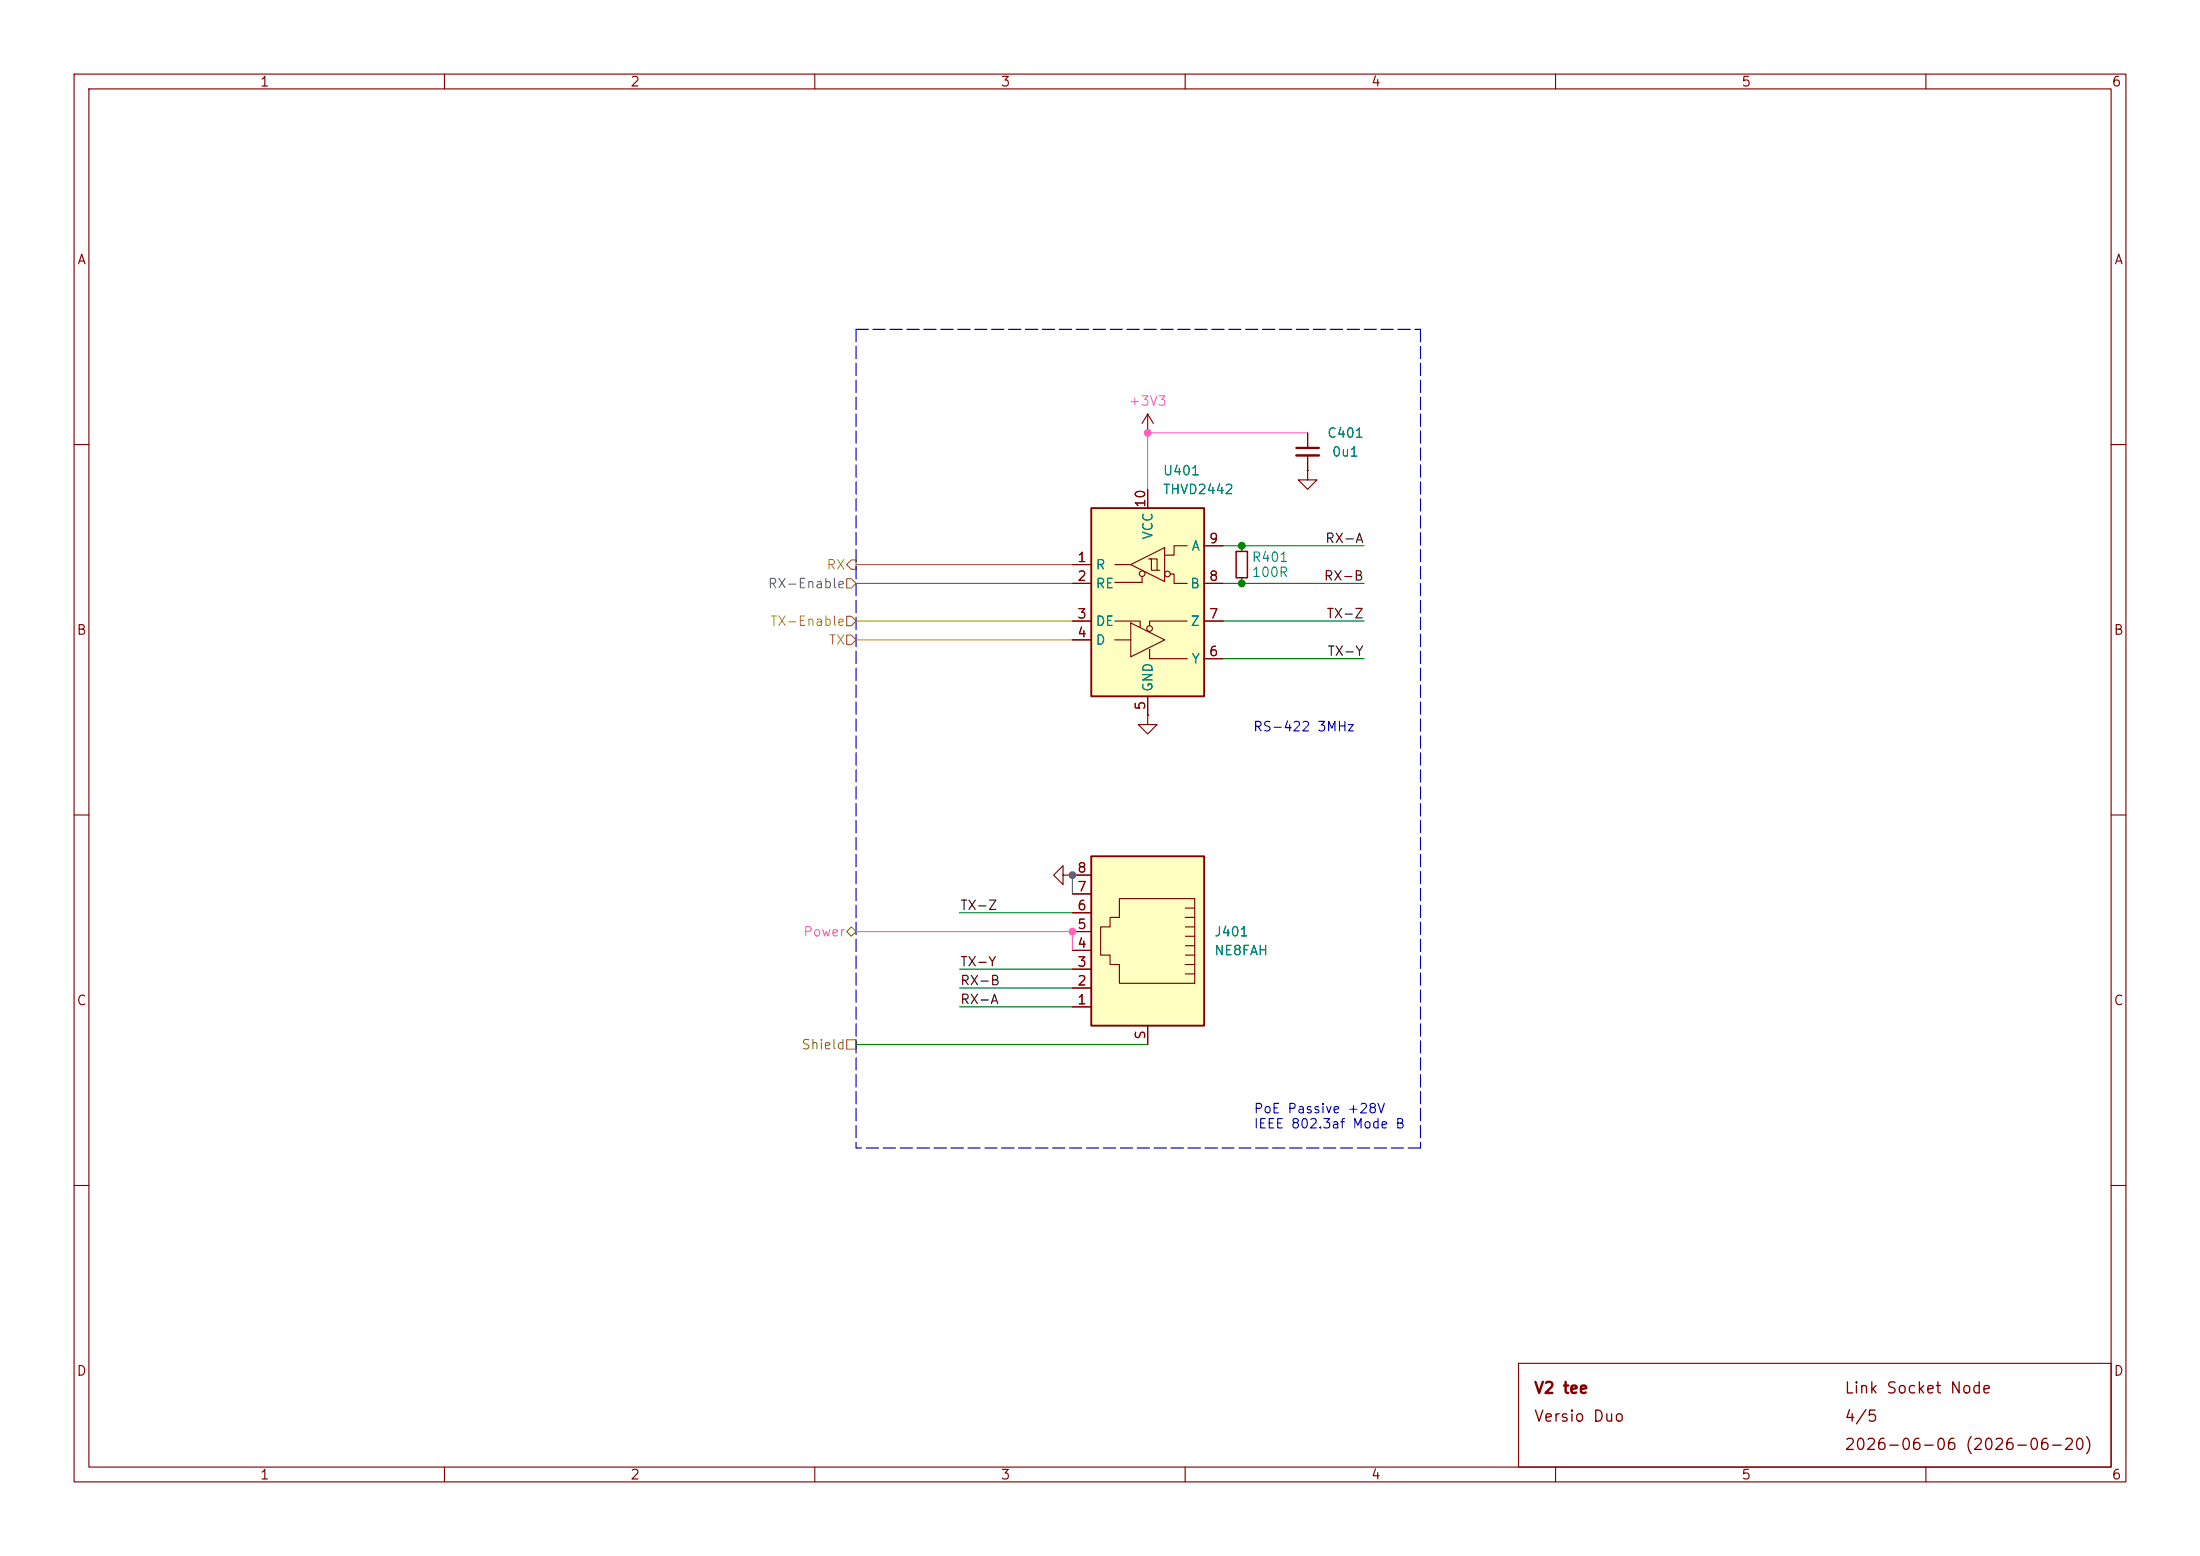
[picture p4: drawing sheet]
<svg xmlns="http://www.w3.org/2000/svg" width="297mm" height="210mm" viewBox="0 0 297 210" stroke-linecap="round" stroke-linejoin="round" font-family="sans-serif">
<g fill="none" stroke="#840000" stroke-width=".15">
<path d="M10 10h277v190h-277zM12 12h273v186h-273zM60 10v2M110 10v2M160 10v2M210 10v2M260 10v2M10 60h2M167.6 73.7v.7M167.6 78v.7M176.5 63.5v1.3h1.3l-1.3 1.2-1.2-1.2h1.2M176.5 63.5h.1"/>
<path d="M285 60h2M154.9 96.5v1.3h1.3l-1.3 1.3-1.2-1.3h1.2M154.9 96.5h.1M10 110h2M143.5 118.1v1.3l-1.3-1.3 1.3-1.3v1.3h1.3M144.8 118.1h.1M285 110h2M10 160h2M285 160h2M60 198v2M110 198v2M160 198v2"/>
<path d="M205 184h80v14h-80zM210 198v2M260 198v2"/>
</g>
<path d="M166.9 74.4h1.5v3.6h-1.5z" fill="none" stroke="#840000" stroke-width=".2"/>
<path d="M147.3 68.6h15.3v25.4h-15.3z" fill="#ffffc2"/>
<path d="M147.3 68.6h15.3v25.4h-15.3z" fill="none" stroke="#840000" stroke-width=".25"/>
<g fill="none" stroke="#840000" stroke-width=".15">
<path d="M144.8 76.2h2.5M144.8 78.7h2.5M150.5 76.2h2.2M152.7 76.2l4.5-2.3v4.6zM154.2 77.9v.7h-3.7M154.9 66v2.6M155.1 75.4h.3v1.6h1.2M155.3 75.4h.9v1.6M158 77.5h.5v1.2h1.8M160.3 73.7h-1.8v1.2h-1.3M162.6 78.7h2.5M162.6 73.7h2.5"/>
<path d="M144.8 86.4h2.5M144.8 83.8h2.5M150.5 83.8h3.4v.9M150.5 86.4h2.2M152.7 84.1l4.5 2.3-4.5 2.2zM154.9 94v2.5M155.2 87.6v1.3h5.1M160.3 83.8h-5.1v.7M162.6 83.8h2.5M162.6 88.9h2.5"/>
<circle cx="154.2" cy="77.4" r=".38"/>
<circle cx="157.6" cy="77.5" r=".38"/>
<circle cx="155.2" cy="84.8" r=".38"/>
</g>
<path d="M147.3 115.6h15.3v22.8h-15.3z" fill="#ffffc2"/>
<g fill="none" stroke="#840000" stroke-width=".15">
<path d="M154.9 58.4h.1M154.9 55.9v2.5M154.9 55.9l-.7 1.3M154.9 55.9l.8 1.3M176.5 58.4v2.1M144.8 76.2h2.5M144.8 78.7h2.5M154.9 66v2.6M162.6 78.7h2.5M162.6 73.7h2.5M176.5 63.5h.1M176.5 61.5v2"/>
<path d="M144.8 83.8h2.5M144.8 86.4h2.5M154.9 96.5h.1M154.9 94v2.5M162.6 83.8h2.5M162.6 88.9h2.5M144.8 118.1h.1M144.8 118.1h2.5M144.8 135.9h2.5M144.8 133.4h2.5M144.8 130.8h2.5M144.8 128.3h2.5"/>
<path d="M144.8 125.7h2.5M144.8 123.2h2.5M144.8 120.7h2.5M151.1 121.3h10.2v11.4h-10.2v-2.5h-1.2v-1.3h-1.3v-3.8h1.3v-1.3h1.2zM154.9 138.4v2.6M160 126.4h1.3M160 127.6h1.3M160 128.9h1.3M160 130.2h1.3M160 131.4h1.3M160 125.1h1.3M160 122.6h1.3"/>
<path d="M160 123.8h1.3"/>
</g>
<path d="M147.3 115.6h15.3v22.8h-15.3z" fill="none" stroke="#840000" stroke-width=".25"/>
<path d="M175 60.5h3.1" fill="none" stroke="#840000" stroke-width=".3"/>
<path d="M175 61.5h3.1" fill="none" stroke="#840000" stroke-width=".33"/>
<path d="M114.3 78.1h.6l.7 .6-.7 .7h-.6zM114.9 75.6h.7v1.2h-.7l-.6-.6zM114.3 85.7h.6l.7 .7-.7 .6h-.6zM114.3 83.2h.6l.7 .6-.7 .7h-.6zM114.3 125.7l.6-.6 .7 .6-.7 .7zM114.3 140.3h1.3v1.3h-1.3z" fill="none" stroke="#848400" stroke-width=".15"/>
<path d="M115.6 44.5v110.4M115.6 44.5h76.2M191.8 44.5v110.4M191.8 154.9h-76.2" fill="none" stroke="#0000c2" stroke-width=".15" stroke-dasharray="1.7 .6"/>
<path d="M165.1 78.7h19M165.1 73.7h19M165.1 83.8h19M165.1 88.9h19M129.5 123.2h15.3M129.5 130.8h15.3M129.5 135.9h15.3M129.5 133.4h15.3M115.6 141h39.3" fill="none" stroke="#008400" stroke-width=".15"/>
<path d="M115.6 78.7h29.2M144.8 118.1v2.6" fill="none" stroke="#676767" stroke-width=".15"/>
<path d="M115.6 76.2h29.2M115.6 83.8h29.2M115.6 86.4h29.2" fill="none" stroke="#a3a30c" stroke-width=".15"/>
<path d="M176.5 58.4h-21.6v7.6M115.6 125.7h29.2v2.6" fill="none" stroke="#ff5cbb" stroke-width=".15"/>
<g fill="#ff5cbb" stroke="#ff5cbb" stroke-width=".14">
<circle cx="144.8" cy="125.7" r=".46"/>
<circle cx="154.9" cy="58.4" r=".46"/>
</g>
<circle cx="144.8" cy="118.1" r=".46" fill="#676767" stroke="#676767" stroke-width=".14"/>
<g fill="#008400" stroke="#008400" stroke-width=".14">
<circle cx="167.6" cy="78.7" r=".46"/>
<circle cx="167.6" cy="73.7" r=".46"/>
</g>
<g font-size="1.5" fill="#840000">
<text x="207" y="188.5">V2 tee</text>
<text x="248.9" y="188.5">Link Socket Node</text>
<text x="207" y="192.3">Versio Duo</text>
<text x="248.9" y="196.1">2026-06-06 (2026-06-20)</text>
<text x="248.9" y="192.3">4/5</text>
</g>
<g font-size="1.3" fill="#840000">
<text x="35" y="12">1</text>
<text x="85" y="12">2</text>
<text x="135" y="12">3</text>
<text x="185" y="12">4</text>
<text x="235" y="12">5</text>
<text x="285" y="12">6</text>
<text x="10.3" y="36">A</text>
<text x="285.3" y="36">A</text>
<text x="154.9" y="68.6" transform="rotate(-90 154.9 68.6)">10</text>
<text x="145.3" y="76.2">1</text>
<text x="163.1" y="73.6">9</text>
<text x="145.3" y="78.7">2</text>
<text x="145.3" y="83.8">3</text>
<text x="163.1" y="83.8">7</text>
<text x="163.1" y="78.7">8</text>
<text x="10.3" y="86">B</text>
<text x="145.3" y="86.3">4</text>
<text x="163.1" y="88.9">6</text>
<text x="285.3" y="86">B</text>
<text x="154.9" y="96" transform="rotate(-90 154.9 96)">5</text>
<text x="145.3" y="118.1">8</text>
<text x="145.3" y="125.7">5</text>
<text x="145.3" y="123.2">6</text>
<text x="145.3" y="120.6">7</text>
<text x="145.3" y="130.8">3</text>
<text x="145.3" y="128.2">4</text>
<text x="10.3" y="136">C</text>
<text x="145.3" y="135.9">1</text>
<text x="145.3" y="133.3">2</text>
<text x="285.3" y="136">C</text>
<text x="154.9" y="140.4" transform="rotate(-90 154.9 140.4)">S</text>
<text x="10.3" y="186">D</text>
<text x="285.3" y="186">D</text>
<text x="35" y="200">1</text>
<text x="85" y="200">2</text>
<text x="135" y="200">3</text>
<text x="185" y="200">4</text>
<text x="235" y="200">5</text>
<text x="285" y="200">6</text>
</g>
<g font-size="1.3" fill="#ff5cbb">
<text x="152.3" y="55.1">+3V3</text>
<text x="108.3" y="126.7">Power</text>
</g>
<g font-size="1.3" fill="#008484">
<text x="179.1" y="59.4">C401</text>
<text x="156.9" y="64.5">U401</text>
<text x="179.7" y="61.9">0u1</text>
<text x="156.9" y="67">THVD2442</text>
<text x="147.8" y="77.2">R</text>
<text x="155.9" y="72.9" transform="rotate(-90 155.9 72.9)">VCC</text>
<text x="160.8" y="74.6">A</text>
<text x="168.9" y="76.2">R401</text>
<text x="147.8" y="79.7">RE</text>
<text x="160.6" y="79.7">B</text>
<text x="168.9" y="78.2">100R</text>
<text x="147.8" y="84.8">DE</text>
<text x="147.8" y="87.3">D</text>
<text x="160.6" y="84.8">Z</text>
<text x="160.8" y="89.9">Y</text>
<text x="155.9" y="93.5" transform="rotate(-90 155.9 93.5)">GND</text>
<text x="163.8" y="126.7">J401</text>
<text x="163.8" y="129.2">NE8FAH</text>
</g>
<g font-size="1.3" fill="#a3a30c">
<text x="111.5" y="77.2">RX</text>
<text x="103.9" y="84.8">TX-Enable</text>
<text x="111.8" y="87.3">TX</text>
</g>
<g font-size="1.3">
<text x="178.8" y="73.6">RX-A</text>
<text x="178.6" y="78.7">RX-B</text>
<text x="179" y="83.8">TX-Z</text>
<text x="179.1" y="88.8">TX-Y</text>
<text x="129.5" y="123.1">TX-Z</text>
<text x="129.5" y="130.8">TX-Y</text>
<text x="129.5" y="133.3">RX-B</text>
<text x="129.5" y="135.8">RX-A</text>
</g>
<text font-size="1.3" fill="#676767" x="103.6" y="79.7">RX-Enable</text>
<g font-size="1.3" fill="#0000c2">
<text x="169.1" y="99">RS-422 3MHz</text>
<text x="169.2" y="150.6">PoE Passive +28V</text>
<text x="169.2" y="152.6">IEEE 802.3af Mode B</text>
</g>
<text font-size="1.3" fill="#848400" x="108.1" y="141.9">Shield</text>
</svg>
